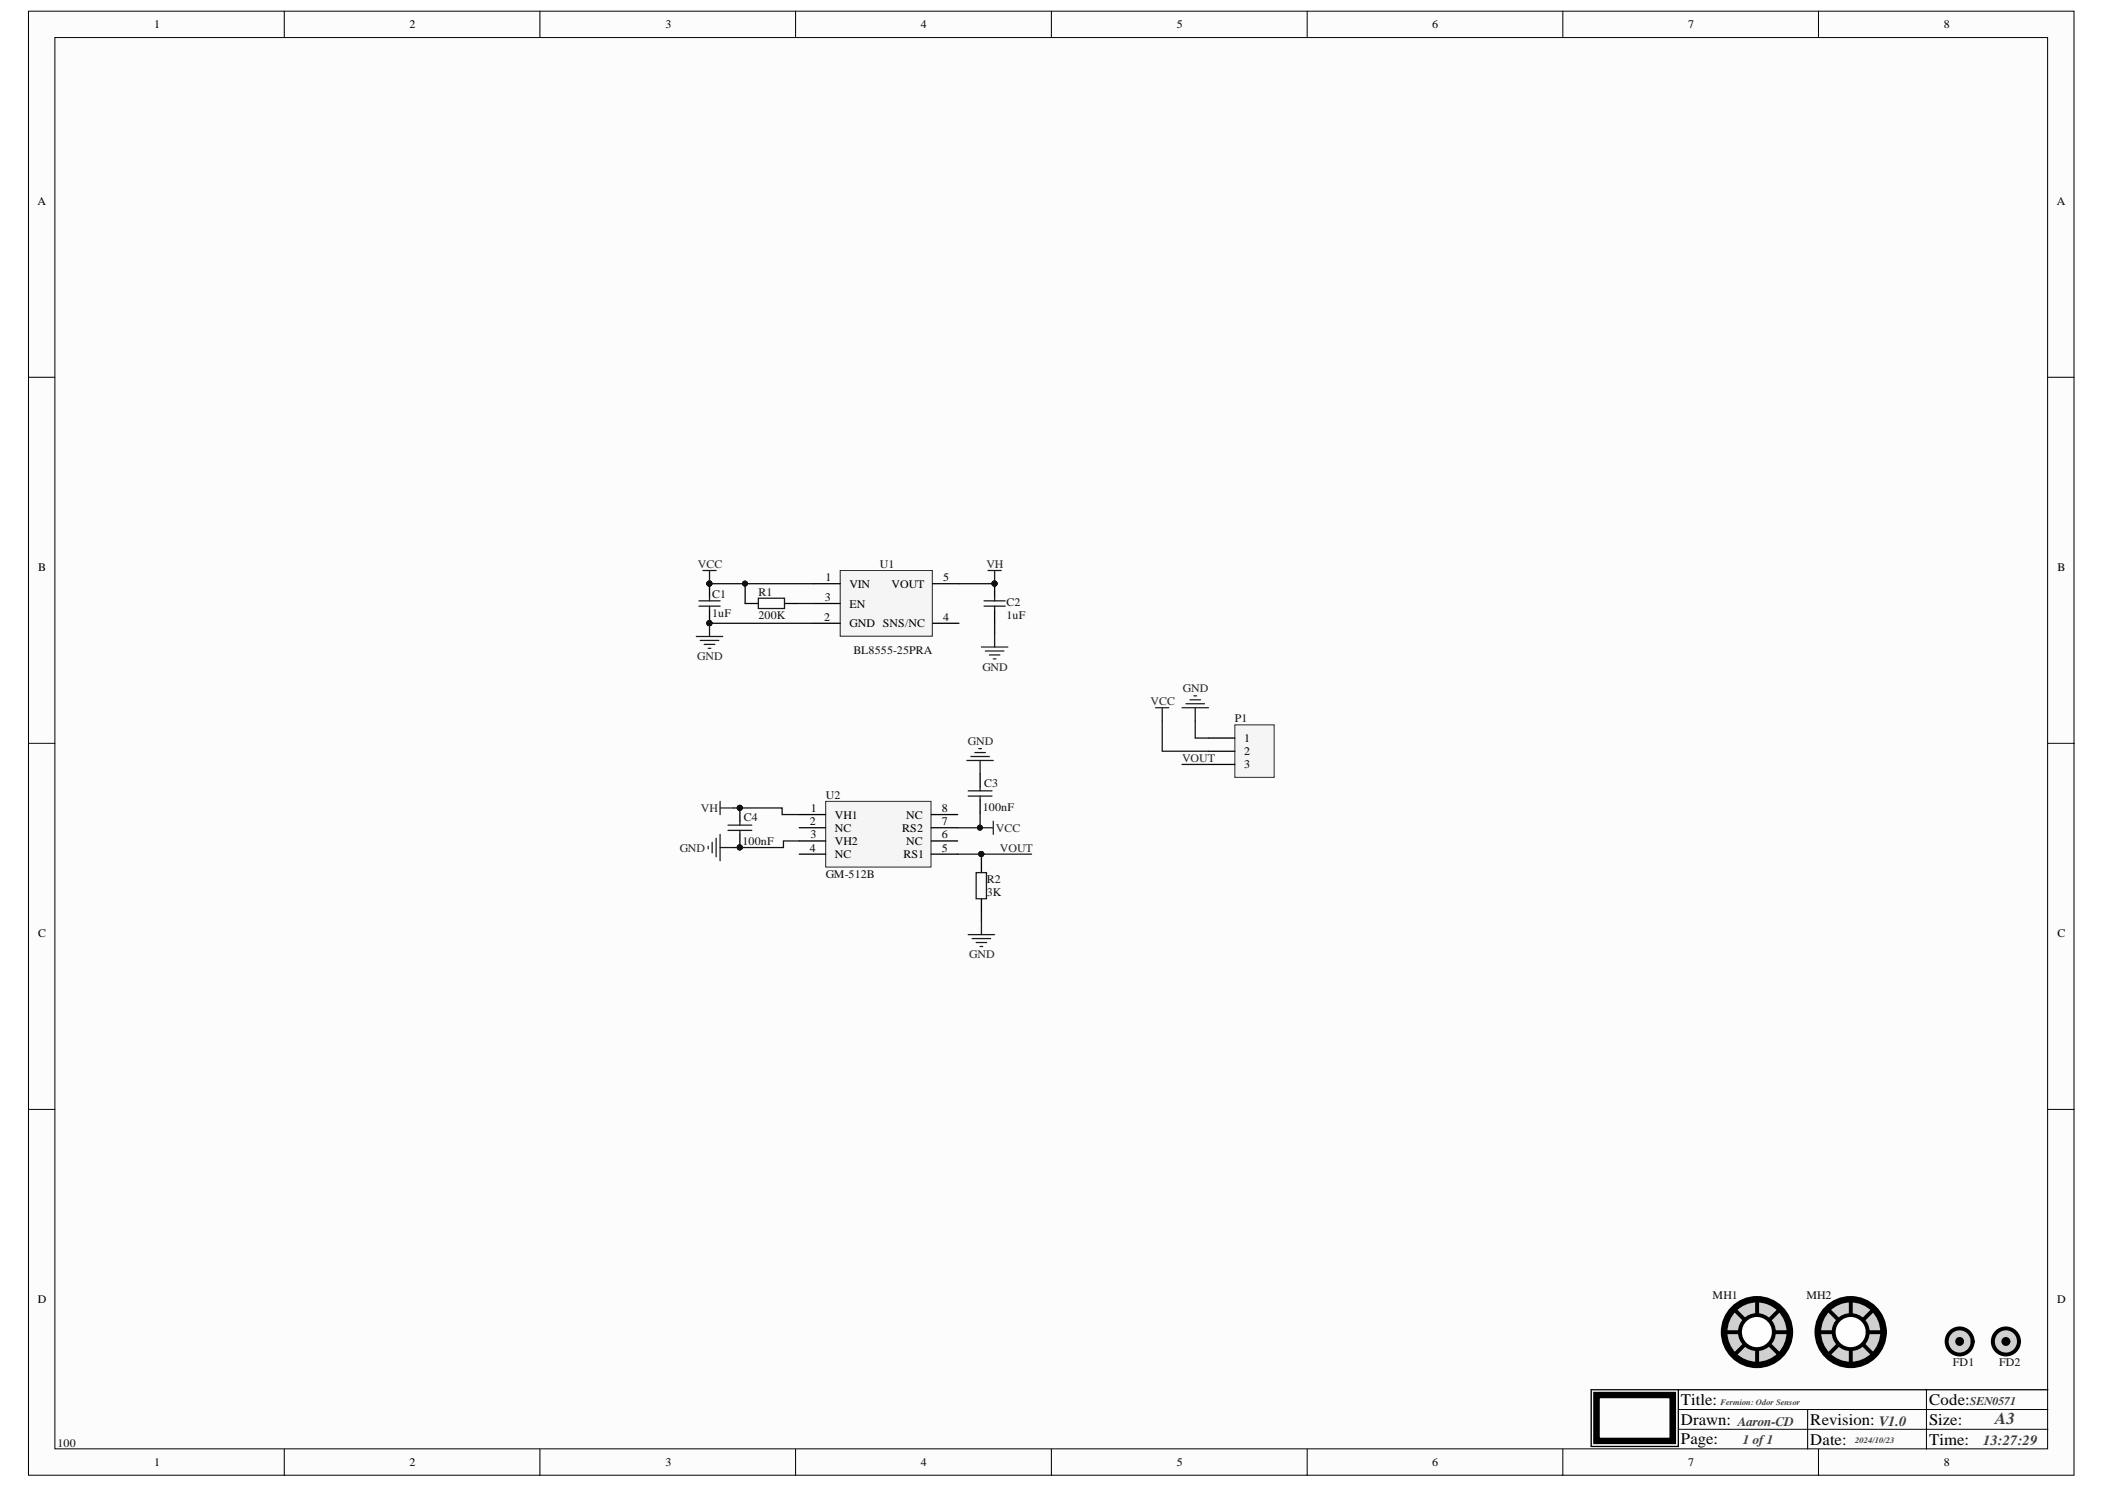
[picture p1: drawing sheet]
<svg xmlns="http://www.w3.org/2000/svg" width="297mm" height="210mm" viewBox="0 0 297 210" stroke-linecap="round" stroke-linejoin="round" font-family="sans-serif">
<g fill="#fcfcfc" stroke="#000" stroke-width=".14">
<path d="M4 1.6h288.7v206.5h-288.7z"/>
<path d="M7.7 5.3h281.2v199.1h-281.2z"/>
</g>
<g fill="none" stroke="#000" stroke-width=".14">
<path d="M40.1 1.6v3.7M76.2 1.6v3.7M112.3 1.6v3.7M148.4 1.6v3.7M184.5 1.6v3.7M220.5 1.6v3.7M256.6 1.6v3.7M4 53.2h3.7M289 53.2h3.7M4 104.9h3.7M289 104.9h3.7M4 156.5h3.7"/>
<path d="M289 156.5h3.7M236.8 198.8h52.2M255.1 198.8v5.6M271.8 196v8.4M40.1 204.4v3.7M76.2 204.4v3.7M112.3 204.4v3.7M148.4 204.4v3.7M184.5 204.4v3.7M220.5 204.4v3.7M236.8 201.6h52.2M256.6 204.4v3.7"/>
</g>
<path d="M236.8 196v8h-12.3v-8h64.5" fill="none" stroke="#000" stroke-width=".18"/>
<path d="M225.3 196.8h10.7v6.5h-10.7z" fill="none" stroke="#000" stroke-width=".92"/>
<path d="M163.1 99.8h1.8M164 99.8v1.9M166.8 99.8h3.7M167.4 99.3h2.6M167.9 98.7h1.5M168.5 98.2h.3M168.7 99.8v1.9" fill="none" stroke="#262626" stroke-width=".18"/>
<path d="M174.2 102.3h5.6v7.4h-5.6z" fill="#f5f5f5" stroke="#262626" stroke-width=".14"/>
<path d="M170.5 104.1h3.7M170.5 106h3.7M170.5 107.8h3.7" fill="none" stroke="#000" stroke-width=".18"/>
<circle cx="247.9" cy="187.9" r="4.6" fill="#d0d0d0" stroke="#000" stroke-width=".92"/>
<path d="M243.5 187.9h8.9M244.8 184.8l6.3 6.3M247.9 183.5v8.9M251.1 184.8l-6.3 6.3" fill="none" stroke="#000" stroke-width=".55"/>
<circle cx="247.9" cy="187.9" r="2.4" fill="#fefefe" stroke="#000" stroke-width=".55"/>
<circle cx="261.2" cy="187.9" r="4.6" fill="#d0d0d0" stroke="#000" stroke-width=".92"/>
<path d="M256.7 187.9h8.9M258 184.8l6.3 6.3M261.2 183.5v8.9M264.3 184.8l-6.3 6.3" fill="none" stroke="#000" stroke-width=".55"/>
<circle cx="261.2" cy="187.9" r="2.4" fill="#fefefe" stroke="#000" stroke-width=".55"/>
<circle cx="276.5" cy="189.2" r="1.84" fill="#d0d0d0" stroke="#000" stroke-width=".55"/>
<circle cx="276.5" cy="189.2" r=".54" fill="#000" stroke="#000" stroke-width=".18"/>
<circle cx="283.1" cy="189.2" r="1.84" fill="#d0d0d0" stroke="#000" stroke-width=".55"/>
<circle cx="283.1" cy="189.2" r=".54" fill="#000" stroke="#000" stroke-width=".18"/>
<path d="M116.5 113h14.9v9.3h-14.9z" fill="#f5f5f5" stroke="#262626" stroke-width=".14"/>
<path d="M112.8 114.9h3.7M112.8 116.8h3.7M112.8 118.6h3.7M131.4 114.9h3.7M131.4 116.8h3.7M131.4 118.6h3.7M138.3 109.1v1.9M138.3 112.9v1.8M112.8 120.5h3.7M131.4 120.5h3.7M138.5 121.2v1.9M138.5 126.8v1.9" fill="none" stroke="#000" stroke-width=".18"/>
<g fill="none" stroke="#262626" stroke-width=".18">
<path d="M99.9 119.4v.3M100.5 118.8v1.5M101.1 118.3v2.6M101.6 113v1.9M101.6 117.7v3.7M101.6 114h1.9M101.6 119.6h1.9M136.4 107.3h3.8M137 106.7h2.6M137.6 106.2h1.4M138.1 105.6h.4M138.3 116.8h1.9"/>
<path d="M138.3 107.3v1.8M140.2 115.8v1.9M136.6 131.8h3.8M137.2 132.4h2.6M137.7 133h1.5M138.3 133.5h.4M138.5 130v1.8"/>
</g>
<path d="M102.7 116.4h3.4M102.7 117.1h3.4M104.4 115.8v.6M136.6 111.6h3.4M136.6 112.3h3.4M138.3 111v.6M138.3 112.3v.6M137.7 123.1h1.5v3.7h-1.5z" fill="none" stroke="#1c1c1c" stroke-width=".18"/>
<circle cx="138.3" cy="116.7" r=".35" fill="#0e0e0e" stroke="#0e0e0e" stroke-width=".14"/>
<path d="M118.6 80.5h13v9.2h-13z" fill="#f5f5f5" stroke="#262626" stroke-width=".14"/>
<path d="M105.2 85.1h1.8M110.7 85.1h1.9M114.8 82.3h3.8M114.8 87.9h3.8M114.8 85.1h3.8M131.6 82.3h3.7M131.6 87.9h3.7M140.4 86.1v1.8" fill="none" stroke="#000" stroke-width=".18"/>
<path d="M98.6 85.5h3M98.6 84.8h3M100.1 84.2v.6M107 84.4h3.7v1.4h-3.7zM138.9 85.5h2.9M138.9 84.8h2.9M140.4 84.2v.6M140.4 85.5v.6" fill="none" stroke="#1c1c1c" stroke-width=".18"/>
<g fill="none" stroke="#262626" stroke-width=".18">
<path d="M98.3 89.8h3.7M98.8 90.3h2.6M99.2 80.5h1.9M99.4 90.9h1.5M99.9 91.5h.4M100.1 80.5v1.8M100.1 87.9v1.9M138.5 91.3h3.7M139 91.8h2.7M139.4 80.5h1.9M139.6 92.4h1.5M140.2 92.9h.3"/>
<path d="M140.4 80.5v1.8M140.4 89.4v1.9"/>
</g>
<path d="M103.5 114h6.9v.9h2.4M112.8 118.6h-2.2v1h-7.1M138.3 114.7v2.1h-3.2M164 101.7v4.3h6.5M166.8 107.8h3.7M168.7 101.7v2.4h1.8M135.1 120.5h3.4v.7M138.5 120.3v.2h7.1M138.5 128.7v1.3" fill="none" stroke="#151515" stroke-width=".18"/>
<g fill="#0e0e0e" stroke="#0e0e0e" stroke-width=".14">
<circle cx="138.3" cy="116.7" r=".35"/>
<circle cx="138.5" cy="120.5" r=".35"/>
<circle cx="105.1" cy="82.3" r=".35"/>
</g>
<path d="M100.1 87.9h14.7M100.1 82.3h5.1M112.6 85.1h2.2M114.8 82.3h-9.6v2.8M135.3 82.3h5.1M140.4 87.9v1.5" fill="none" stroke="#0e0e0e" stroke-width=".18"/>
<text font-size="2.8" fill="#0e0e0e" x="103.7" y="119.1">PIC401</text>
<g font-size="2.5" fill="#0e0e0e">
<text x="99.5" y="83.6">PIC101</text>
<text x="139.7" y="83.6">PIC201</text>
<text x="99.5" y="87.4">PIC102</text>
<text x="103.7" y="115.3">PIC402</text>
</g>
<g font-size="2.3">
<text x="237.2" y="198.2">Title:</text>
<text x="237.2" y="201">Drawn:</text>
<text x="237.2" y="203.6">Page:</text>
<text x="255.5" y="203.8">Date:</text>
<text x="255.5" y="201">Revision:</text>
<text x="272.2" y="198.2">Code:</text>
<text x="272.2" y="201">Size:</text>
<text x="272.2" y="203.8">Time:</text>
</g>
<text font-size="2.3" fill="#3d3d3d" x="281.5" y="200.9">A3</text>
<g font-size="2" fill="#3d3d3d">
<text x="265.1" y="201.2">V1.0</text>
<text x="279.9" y="203.8">13:27:29</text>
</g>
<g font-size="1.8" fill="#3d3d3d">
<text x="245.2" y="201.1">Aaron-CD</text>
<text x="246" y="203.7">1 of 1</text>
</g>
<text font-size="1.7" fill="#3d3d3d" x="278" y="198.3">SEN0571</text>
<g font-size="1.6">
<text x="21.8" y="4">1</text>
<text x="57.8" y="4">2</text>
<text x="93.9" y="4">3</text>
<text x="129.9" y="4">4</text>
<text x="166.1" y="4">5</text>
<text x="202.1" y="4">6</text>
<text x="238.2" y="4">7</text>
<text x="274.3" y="4">8</text>
<text x="5.3" y="28.9">A</text>
<text x="290.2" y="28.9">A</text>
<text x="5.4" y="80.5">B</text>
<text x="116.5" y="82">1</text>
<text x="119.9" y="82.9">VIN</text>
<text x="125.8" y="82.9">VOUT</text>
<text x="133.1" y="82">5</text>
<text x="290.3" y="80.5">B</text>
<text x="116.3" y="87.6">2</text>
<text x="116.4" y="84.8">3</text>
<text x="119.9" y="88.5">GND SNS/NC</text>
<text x="119.9" y="85.7">EN</text>
<text x="133.1" y="87.6">4</text>
<text x="175.6" y="104.7">1</text>
<text x="175.6" y="106.5">2</text>
<text x="175.6" y="108.4">3</text>
<text x="114.3" y="116.4">2</text>
<text x="114.4" y="118.3">3</text>
<text x="114.4" y="114.5">1</text>
<text x="117.8" y="115.5">VH1</text>
<text x="117.8" y="117.3">NC</text>
<text x="117.8" y="119.2">VH2</text>
<text x="127.3" y="117.3">RS2</text>
<text x="127.9" y="119.2">NC</text>
<text x="127.9" y="115.5">NC</text>
<text x="132.9" y="118.3">6</text>
<text x="132.9" y="116.4">7</text>
<text x="132.9" y="114.5">8</text>
<text x="114.3" y="120.1">4</text>
<text x="117.8" y="121.1">NC</text>
<text x="127.5" y="121.1">RS1</text>
<text x="132.9" y="120.1">5</text>
<text x="5.4" y="132.1">C</text>
<text x="290.3" y="132.1">C</text>
<text x="5.3" y="183.8">D</text>
<text x="290.3" y="183.8">D</text>
<text x="21.8" y="206.8">1</text>
<text x="57.8" y="206.8">2</text>
<text x="93.9" y="206.8">3</text>
<text x="129.9" y="206.8">4</text>
<text x="166.1" y="206.8">5</text>
<text x="202.1" y="206.8">6</text>
<text x="238.2" y="206.8">7</text>
<text x="274.3" y="206.8">8</text>
</g>
<g font-size="1.6" fill="#262626">
<text x="98.5" y="80.1">VCC</text>
<text x="139.2" y="80.1">VH</text>
<text x="98.4" y="93.1">GND</text>
<text x="138.6" y="94.6">GND</text>
<text x="162.3" y="99.5">VCC</text>
<text x="166.9" y="97.6">GND</text>
<text x="136.6" y="105.1">GND</text>
<text x="166.8" y="107.5">VOUT</text>
<text x="98.9" y="114.5">VH</text>
<text x="140.5" y="117.3">VCC</text>
<text x="95.9" y="120.1">GND</text>
<text x="141.1" y="120.1">VOUT</text>
<text x="136.8" y="135.2">GND</text>
</g>
<g font-size="1.6" fill="#0e0e0e">
<text x="124.1" y="80.1">U1</text>
<text x="100.5" y="87">1uF</text>
<text x="100.5" y="84.4">C1</text>
<text x="107" y="87.4">200K</text>
<text x="107" y="84">R1</text>
<text x="142" y="87.4">1uF</text>
<text x="142" y="85.5">C2</text>
<text x="120.4" y="92.2">BL8555-25PRA</text>
<text x="174.2" y="101.9">P1</text>
<text x="116.5" y="112.7">U2</text>
<text x="138.9" y="111">C3</text>
<text x="104.8" y="119.2">100nF</text>
<text x="105" y="115.8">C4</text>
<text x="138.7" y="114.4">100nF</text>
<text x="116.5" y="123.8">GM-512B</text>
<text x="139.2" y="124.6">R2</text>
<text x="139.2" y="126.5">3K</text>
<text x="241.7" y="183.2">MH1</text>
<text x="254.9" y="183.2">MH2</text>
<text x="275.6" y="192.7">FD1</text>
<text x="282.1" y="192.7">FD2</text>
<text x="8.1" y="204.1">100</text>
</g>
<g font-size="1.2" fill="#3d3d3d">
<text x="242.8" y="198.2">Fermion: Odor Sensor</text>
<text x="261.8" y="203.6">2024/10/23</text>
</g>
</svg>
